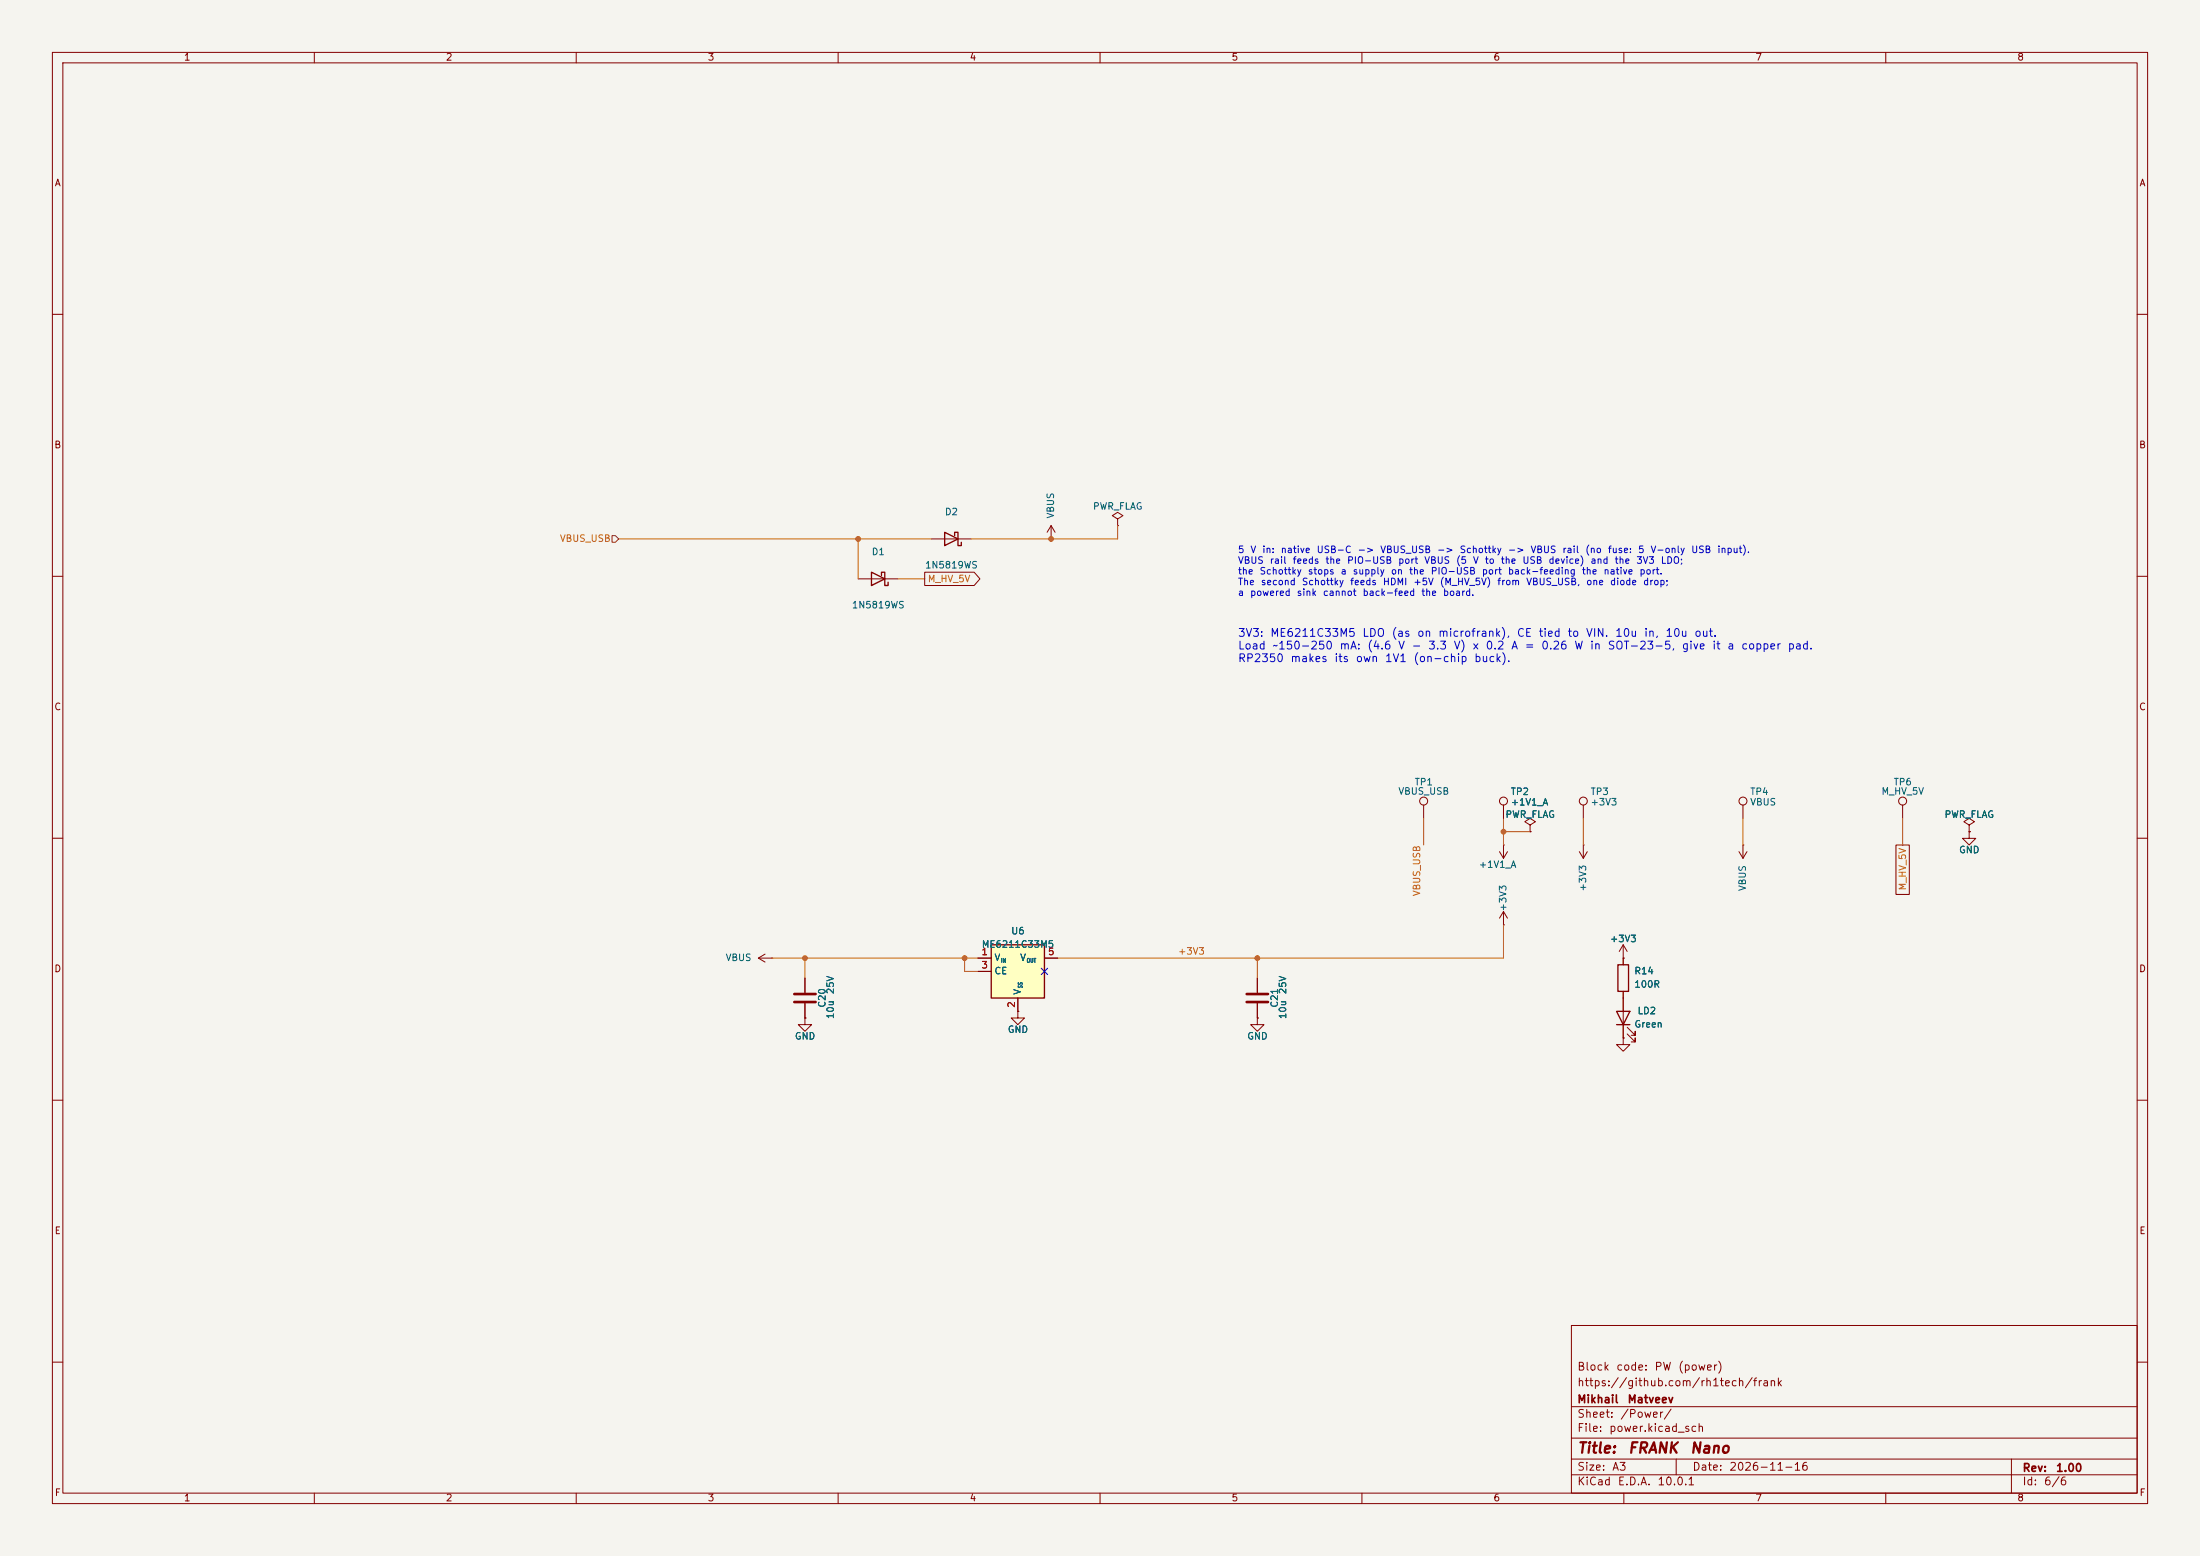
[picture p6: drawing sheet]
<svg xmlns="http://www.w3.org/2000/svg" width="420mm" height="297mm" viewBox="0 0 420 297" stroke-linecap="round" stroke-linejoin="round" font-family="sans-serif">
<path d="M0 0h420v297h-420z" fill="#f5f4ef" stroke="#f5f4ef" stroke-width=".19"/>
<g fill="none" stroke="#840000" stroke-width=".19">
<path d="M10 10h400v277h-400zM12 12h396v273h-396zM60 10v2M110 10v2M160 10v2M210 10v2M260 10v2M310 10v2M360 10v2M10 60h2M408 60h2M213.4 99.1l1-.7-1-.6-1.1 .6 1.1 .7v1.2"/>
<path d="M10 110h2M163.8 110.5h7.6M177.8 102.9h7.6M200.7 102.9h.1M200.7 100.3l-.8 1.3M200.7 100.3l.7 1.3M200.7 100.3v2.6M213.4 100.3h.1M408 110h2M10 160h2M271.8 153.7v2.5M287 153.7v2.5"/>
<path d="M332.7 153.7v2.5M363.2 153.7v2.5M375.9 157.5l1-.7-1-.6-1 .6 1 .7v1.3M375.9 158.8h.1M375.9 158.8v1.2h1.3l-1.3 1.3-1.3-1.3h1.3M408 160h2M301.5 162.6l.8 1.2M302.3 161.3h.1M302.3 161.3v2.5M303 162.6l-.7 1.2M332 162.6l.7 1.2M332.7 161.3h.1"/>
<path d="M332.7 161.3v2.5M333.5 162.6l-.8 1.2M144.8 182.9l1.2 .7M144.8 182.9h2.5M146 182.1l-1.2 .8M147.3 182.9h.1M153.7 194.3v1.3h1.2l-1.2 1.3-1.3-1.3h1.3M153.7 194.3h.1M153.7 186.7v2.8M153.7 191.5v2.8M240 186.7v2.8M240 191.5v2.8"/>
<path d="M309.9 198.1v1.3h1.2l-1.2 1.3-1.3-1.3h1.3M309.9 198.1h.1M309.9 182.9h.1M309.9 180.3l-.8 1.3M309.9 180.3l.7 1.3M309.9 180.3v3.9M309.9 189.2v8.9M310.6 197.4l1.6 1.5v-.8v.8h-.8M310.6 196.1l1.6 1.5v-.7v.7h-.8M10 210h2M408 210h2M300 253h108v32h-108z"/>
<path d="M10 260h2M300 278.5h108M300 274.5h108M300 268.5h108M320 278.5v3M384 278.5v6.5M408 260h2M60 285v2M110 285v2M160 285v2M210 285v2M260 285v2"/>
<path d="M300 281.5h108M310 285v2M360 285v2"/>
<circle cx="271.8" cy="152.9" r=".76"/>
<circle cx="287" cy="152.9" r=".76"/>
<circle cx="332.7" cy="152.9" r=".76"/>
<circle cx="363.2" cy="152.9" r=".76"/>
</g>
<path d="M151.6 189.7h4.1M151.6 191.3h4.1M238 189.7h4.1M238 191.3h4.1" fill="none" stroke="#840000" stroke-width=".51"/>
<path d="M166.4 109.2l2.5 1.3-2.5 1.3zM168.3 109.9v-.7h.6v2.6h.6v-.7M180.3 101.6l2.6 1.3-2.6 1.2zM182.2 102.2v-.6h.7v2.5h.6v-.6M308.6 193h2.5l-1.2 2.6zM308.6 195.6h2.5M308.9 184.2h2v5h-2z" fill="none" stroke="#840000" stroke-width=".25"/>
<path d="M189.2 180.3h10.2v10.2h-10.2z" fill="#ffffc2"/>
<path d="M189.2 180.3h10.2v10.2h-10.2z" fill="none" stroke="#840000" stroke-width=".25"/>
<g fill="none" stroke="#840000" stroke-width=".19">
<path d="M176.5 109.2h9.5l1.1 1.3-1.1 1.3h-9.5zM287 153.7v2.5M292.1 157.5l1-.7-1-.6-1 .6 1 .7v1.3M292.1 158.8h.1M302.3 153.7v2.5M375.9 158.8h.1M286.3 162.6l.7 1.2M287 161.3h.1M287 176.5h.1M287 161.3v2.5M287 174v2.5M287 174l-.7 1.3"/>
<path d="M287 174l.8 1.3M287.8 162.6l-.8 1.2M361.9 161.3h2.6v9.4h-2.6zM153.7 194.3h.1M153.7 186.7v2.8M153.7 191.5v2.8M186.7 182.9h2.5M186.7 185.4h2.5M194.3 193v1.3h1.3l-1.3 1.3-1.3-1.3h1.3M194.3 193h.1M194.3 190.5v2.5M199.4 182.9h2.5"/>
<path d="M240 194.3v1.3h1.3l-1.3 1.3-1.2-1.3h1.2M240 194.3h.1M240 186.7v2.8M240 191.5v2.8M309.9 182.9h.1M309.9 198.1h.1M309.9 182.9v1.3M309.9 189.2v3.8M309.9 195.6v2.5"/>
<circle cx="302.3" cy="152.9" r=".76"/>
</g>
<path d="M116.8 102.2h.7l.6 .7-.6 .6h-.7z" fill="none" stroke="#725600" stroke-width=".19"/>
<g fill="none" stroke="#c60" stroke-width=".19">
<path d="M118.1 102.9h59.7M163.8 102.9v7.6M171.4 110.5h5.1M213.4 100.3v2.6h-28M271.8 156.2v5.1M287 156.2v5.1M287 158.8h5.1M302.3 156.2v5.1M332.7 156.2v5.1M363.2 156.2v5.1M287 176.5v6.4h-85.1M147.3 182.9h39.4"/>
<path d="M153.7 182.9v3.8M184.1 182.9v2.5h2.6M240 182.9v3.8"/>
</g>
<path d="M198.8 184.8l1.2 1.2M200 184.8l-1.2 1.2" fill="none" stroke="#000084" stroke-width=".19"/>
<g fill="#c60" stroke="#c60" stroke-width=".19">
<circle cx="153.7" cy="182.9" r=".46"/>
<circle cx="184.1" cy="182.9" r=".46"/>
<circle cx="163.8" cy="102.9" r=".46"/>
<circle cx="200.7" cy="102.9" r=".46"/>
<circle cx="287" cy="158.8" r=".46"/>
<circle cx="240" cy="182.9" r=".46"/>
</g>
<g font-size="2" fill="#840000">
<text x="301" y="277.9">Title:</text>
<text x="310.6" y="277.9">FRANK</text>
<text x="322.5" y="277.9">Nano</text>
</g>
<g font-size="1.5" fill="#0000c2">
<text x="236.2" y="121.9">3V3:</text>
<text x="236.2" y="124.3">Load</text>
<text x="242.4" y="121.9">ME6211C33M5</text>
<text x="242.8" y="124.3">~150-250</text>
<text x="255.6" y="124.3">mA:</text>
<text x="260" y="121.9">LDO</text>
<text x="260.9" y="124.3">(4.6</text>
<text x="265.5" y="121.9">(as</text>
<text x="266.8" y="124.3">V</text>
<text x="269.4" y="124.3">-</text>
<text x="270.4" y="121.9">on</text>
<text x="272.5" y="124.3">3.3</text>
<text x="274.4" y="121.9">microfrank),</text>
<text x="277.4" y="124.3">V)</text>
<text x="281" y="124.3">x</text>
<text x="283.5" y="124.3">0.2</text>
<text x="288.4" y="124.3">A</text>
<text x="289.4" y="121.9">CE</text>
<text x="290.9" y="124.3">=</text>
<text x="293.6" y="121.9">tied</text>
<text x="294.1" y="124.3">0.26</text>
<text x="299.1" y="121.9">to</text>
<text x="300.4" y="124.3">W</text>
<text x="302.6" y="121.9">VIN.</text>
<text x="303.4" y="124.3">in</text>
<text x="306.8" y="124.3">SOT-23-5,</text>
<text x="308.2" y="121.9">10u</text>
<text x="313.7" y="121.9">in,</text>
<text x="317.8" y="121.9">10u</text>
<text x="321" y="124.3">give</text>
<text x="323.3" y="121.9">out.</text>
<text x="326.8" y="124.3">it</text>
<text x="329.6" y="124.3">a</text>
<text x="332.3" y="124.3">copper</text>
<text x="341.2" y="124.3">pad.</text>
<text x="236.2" y="126.8">RP2350</text>
<text x="246.2" y="126.8">makes</text>
<text x="254.6" y="126.8">its</text>
<text x="258.7" y="126.8">own</text>
<text x="264.3" y="126.8">1V1</text>
<text x="269.7" y="126.8">(on-chip</text>
<text x="281.3" y="126.8">buck).</text>
</g>
<g font-size="1.5" fill="#840000">
<text x="301" y="262">Block</text>
<text x="308.4" y="262">code:</text>
<text x="315.7" y="262">PW</text>
<text x="320.2" y="262">(power)</text>
<text x="301" y="268.2">Mikhail</text>
<text x="301" y="265">https://github.com/rh1tech/frank</text>
<text x="310.6" y="268.2">Matveev</text>
<text x="301" y="273.7">File:</text>
<text x="301" y="271">Sheet:</text>
<text x="307.1" y="273.7">power.kicad_sch</text>
<text x="309.2" y="271">/Power/</text>
<text x="301" y="281.1">Size:</text>
<text x="307.6" y="281.1">A3</text>
<text x="323" y="281.1">Date:</text>
<text x="330" y="281.1">2026-11-16</text>
<text x="386" y="281.3">Rev:</text>
<text x="392.4" y="281.3">1.00</text>
<text x="301" y="283.9">KiCad</text>
<text x="308.7" y="283.9">E.D.A.</text>
<text x="316.3" y="283.9">10.0.1</text>
<text x="386" y="283.9">Id:</text>
<text x="390.1" y="283.9">6/6</text>
</g>
<g font-size="1.3" fill="#840000">
<text x="35" y="11.9">1</text>
<text x="85" y="11.9">2</text>
<text x="135" y="11.9">3</text>
<text x="185" y="11.9">4</text>
<text x="235" y="11.9">5</text>
<text x="285" y="11.9">6</text>
<text x="335" y="11.9">7</text>
<text x="385" y="11.9">8</text>
<text x="10.3" y="35.9">A</text>
<text x="408.3" y="35.9">A</text>
<text x="10.3" y="85.9">B</text>
<text x="408.2" y="85.9">B</text>
<text x="10.3" y="135.9">C</text>
<text x="408.2" y="135.9">C</text>
<text x="10.3" y="185.9">D</text>
<text x="408.2" y="185.9">D</text>
<text x="10.3" y="235.9">E</text>
<text x="408.3" y="235.9">E</text>
<text x="10.3" y="285.9">F</text>
<text x="35" y="286.9">1</text>
<text x="85" y="286.9">2</text>
<text x="135" y="286.9">3</text>
<text x="185" y="286.9">4</text>
<text x="235" y="286.9">5</text>
<text x="285" y="286.9">6</text>
<text x="335" y="286.9">7</text>
<text x="385" y="286.9">8</text>
<text x="408.3" y="285.9">F</text>
</g>
<g font-size="1.3" fill="#006464">
<text x="180.3" y="98.7">D2</text>
<text x="201.5" y="99.1" transform="rotate(-90 201.5 99.1)">VBUS</text>
<text x="208.5" y="97.6">PWR_FLAG</text>
<text x="166.3" y="106.3">D1</text>
<text x="176.5" y="108.8">1N5819WS</text>
<text x="162.5" y="116.4">1N5819WS</text>
<text x="266.8" y="152">VBUS_USB</text>
<text x="270" y="150.2">TP1</text>
<text x="288.3" y="152.1">TP2</text>
<text x="288.3" y="154.1">+1V1_A</text>
<text x="303.5" y="152.1">TP3</text>
<text x="303.5" y="154.1">+3V3</text>
<text x="334" y="152.1">TP4</text>
<text x="334" y="154.1">VBUS</text>
<text x="359.1" y="152">M_HV_5V</text>
<text x="361.4" y="150.2">TP6</text>
<text x="287.3" y="156.4">PWR_FLAG</text>
<text x="371.1" y="156.4">PWR_FLAG</text>
<text x="282.2" y="166">+1V1_A</text>
<text x="373.9" y="163.2">GND</text>
<text x="303.1" y="170.3" transform="rotate(-90 303.1 170.3)">+3V3</text>
<text x="333.6" y="170.2" transform="rotate(-90 333.6 170.2)">VBUS</text>
<text x="192.9" y="178.7">U6</text>
<text x="287.9" y="174.1" transform="rotate(-90 287.9 174.1)">+3V3</text>
<text x="138.4" y="183.7">VBUS</text>
<text x="187.3" y="181.2">ME6211C33M5</text>
<text x="189.7" y="183.7">V</text>
<text x="194.6" y="183.7">V</text>
<text x="307.2" y="180.1">+3V3</text>
<text x="159.5" y="189.9" transform="rotate(-90 159.5 189.9)">25V</text>
<text x="189.7" y="186.3">CE</text>
<text x="195.2" y="190" transform="rotate(-90 195.2 190)">V</text>
<text x="245.8" y="189.9" transform="rotate(-90 245.8 189.9)">25V</text>
<text x="311.9" y="188.8">100R</text>
<text x="311.9" y="186.3">R14</text>
<text x="157.9" y="192.4" transform="rotate(-90 157.9 192.4)">C20</text>
<text x="159.5" y="194.6" transform="rotate(-90 159.5 194.6)">10u</text>
<text x="192.3" y="197.5">GND</text>
<text x="244.3" y="192.4" transform="rotate(-90 244.3 192.4)">C21</text>
<text x="245.8" y="194.6" transform="rotate(-90 245.8 194.6)">10u</text>
<text x="311.9" y="196.4">Green</text>
<text x="312.5" y="193.9">LD2</text>
<text x="151.6" y="198.7">GND</text>
<text x="238" y="198.7">GND</text>
</g>
<g font-size="1.3" fill="#c60">
<text x="106.8" y="103.7">VBUS_USB</text>
<text x="177" y="111.4">M_HV_5V</text>
<text x="271.4" y="171.2" transform="rotate(-90 271.4 171.2)">VBUS_USB</text>
<text x="364.2" y="170.1" transform="rotate(-90 364.2 170.1)">M_HV_5V</text>
<text x="224.8" y="182.5">+3V3</text>
</g>
<g font-size="1.3" fill="#0000c2">
<text x="236.2" y="105.9">5</text>
<text x="236.2" y="107.9">VBUS</text>
<text x="238.6" y="105.9">V</text>
<text x="240.9" y="105.9">in:</text>
<text x="242.3" y="107.9">rail</text>
<text x="244.4" y="105.9">native</text>
<text x="246.7" y="107.9">feeds</text>
<text x="251.2" y="105.9">USB-C</text>
<text x="252.9" y="107.9">the</text>
<text x="257.1" y="107.9">PIO-USB</text>
<text x="259.1" y="105.9">-&gt;</text>
<text x="263.4" y="105.9">VBUS_USB</text>
<text x="266.8" y="107.9">port</text>
<text x="271.8" y="107.9">VBUS</text>
<text x="274.2" y="105.9">-&gt;</text>
<text x="277.9" y="107.9">(5</text>
<text x="278.5" y="105.9">Schottky</text>
<text x="281.1" y="107.9">V</text>
<text x="283.3" y="107.9">to</text>
<text x="286.4" y="107.9">the</text>
<text x="287.8" y="105.9">-&gt;</text>
<text x="290.5" y="107.9">USB</text>
<text x="292.1" y="105.9">VBUS</text>
<text x="295.5" y="107.9">device)</text>
<text x="298.1" y="105.9">rail</text>
<text x="302.5" y="105.9">(no</text>
<text x="303.5" y="107.9">and</text>
<text x="306.8" y="105.9">fuse:</text>
<text x="308.1" y="107.9">the</text>
<text x="312.3" y="107.9">3V3</text>
<text x="312.6" y="105.9">5</text>
<text x="315" y="105.9">V-only</text>
<text x="316.9" y="107.9">LDO;</text>
<text x="322.7" y="105.9">USB</text>
<text x="327.7" y="105.9">input).</text>
<text x="236.2" y="110">the</text>
<text x="236.2" y="112">The</text>
<text x="240.4" y="110">Schottky</text>
<text x="240.6" y="112">second</text>
<text x="248.4" y="112">Schottky</text>
<text x="249.6" y="110">stops</text>
<text x="255.8" y="110">a</text>
<text x="257.6" y="112">feeds</text>
<text x="258.1" y="110">supply</text>
<text x="263.9" y="112">HDMI</text>
<text x="265.4" y="110">on</text>
<text x="268.9" y="110">the</text>
<text x="269.7" y="112">+5V</text>
<text x="273" y="110">PIO-USB</text>
<text x="274.8" y="112">(M_HV_5V)</text>
<text x="282.8" y="110">port</text>
<text x="285.7" y="112">from</text>
<text x="287.8" y="110">back-feeding</text>
<text x="291.2" y="112">VBUS_USB,</text>
<text x="301.9" y="110">the</text>
<text x="302.7" y="112">one</text>
<text x="306" y="110">native</text>
<text x="307.3" y="112">diode</text>
<text x="312.9" y="110">port.</text>
<text x="313.6" y="112">drop;</text>
<text x="236.2" y="114.1">a</text>
<text x="238.5" y="114.1">powered</text>
<text x="247.5" y="114.1">sink</text>
<text x="252.4" y="114.1">cannot</text>
<text x="260" y="114.1">back-feed</text>
<text x="271.2" y="114.1">the</text>
<text x="275.4" y="114.1">board.</text>
</g>
<g font-size="1.3" fill="#a90000">
<text x="187.3" y="182.6">1</text>
<text x="187.3" y="185.2">3</text>
<text x="200" y="182.6">5</text>
<text x="194.1" y="192.5" transform="rotate(-90 194.1 192.5)">2</text>
</g>
<g font-size=".8" fill="#006464">
<text x="191" y="183.9">IN</text>
<text x="195.9" y="183.9">OUT</text>
<text x="195.4" y="188.7" transform="rotate(-90 195.4 188.7)">SS</text>
</g>
</svg>
